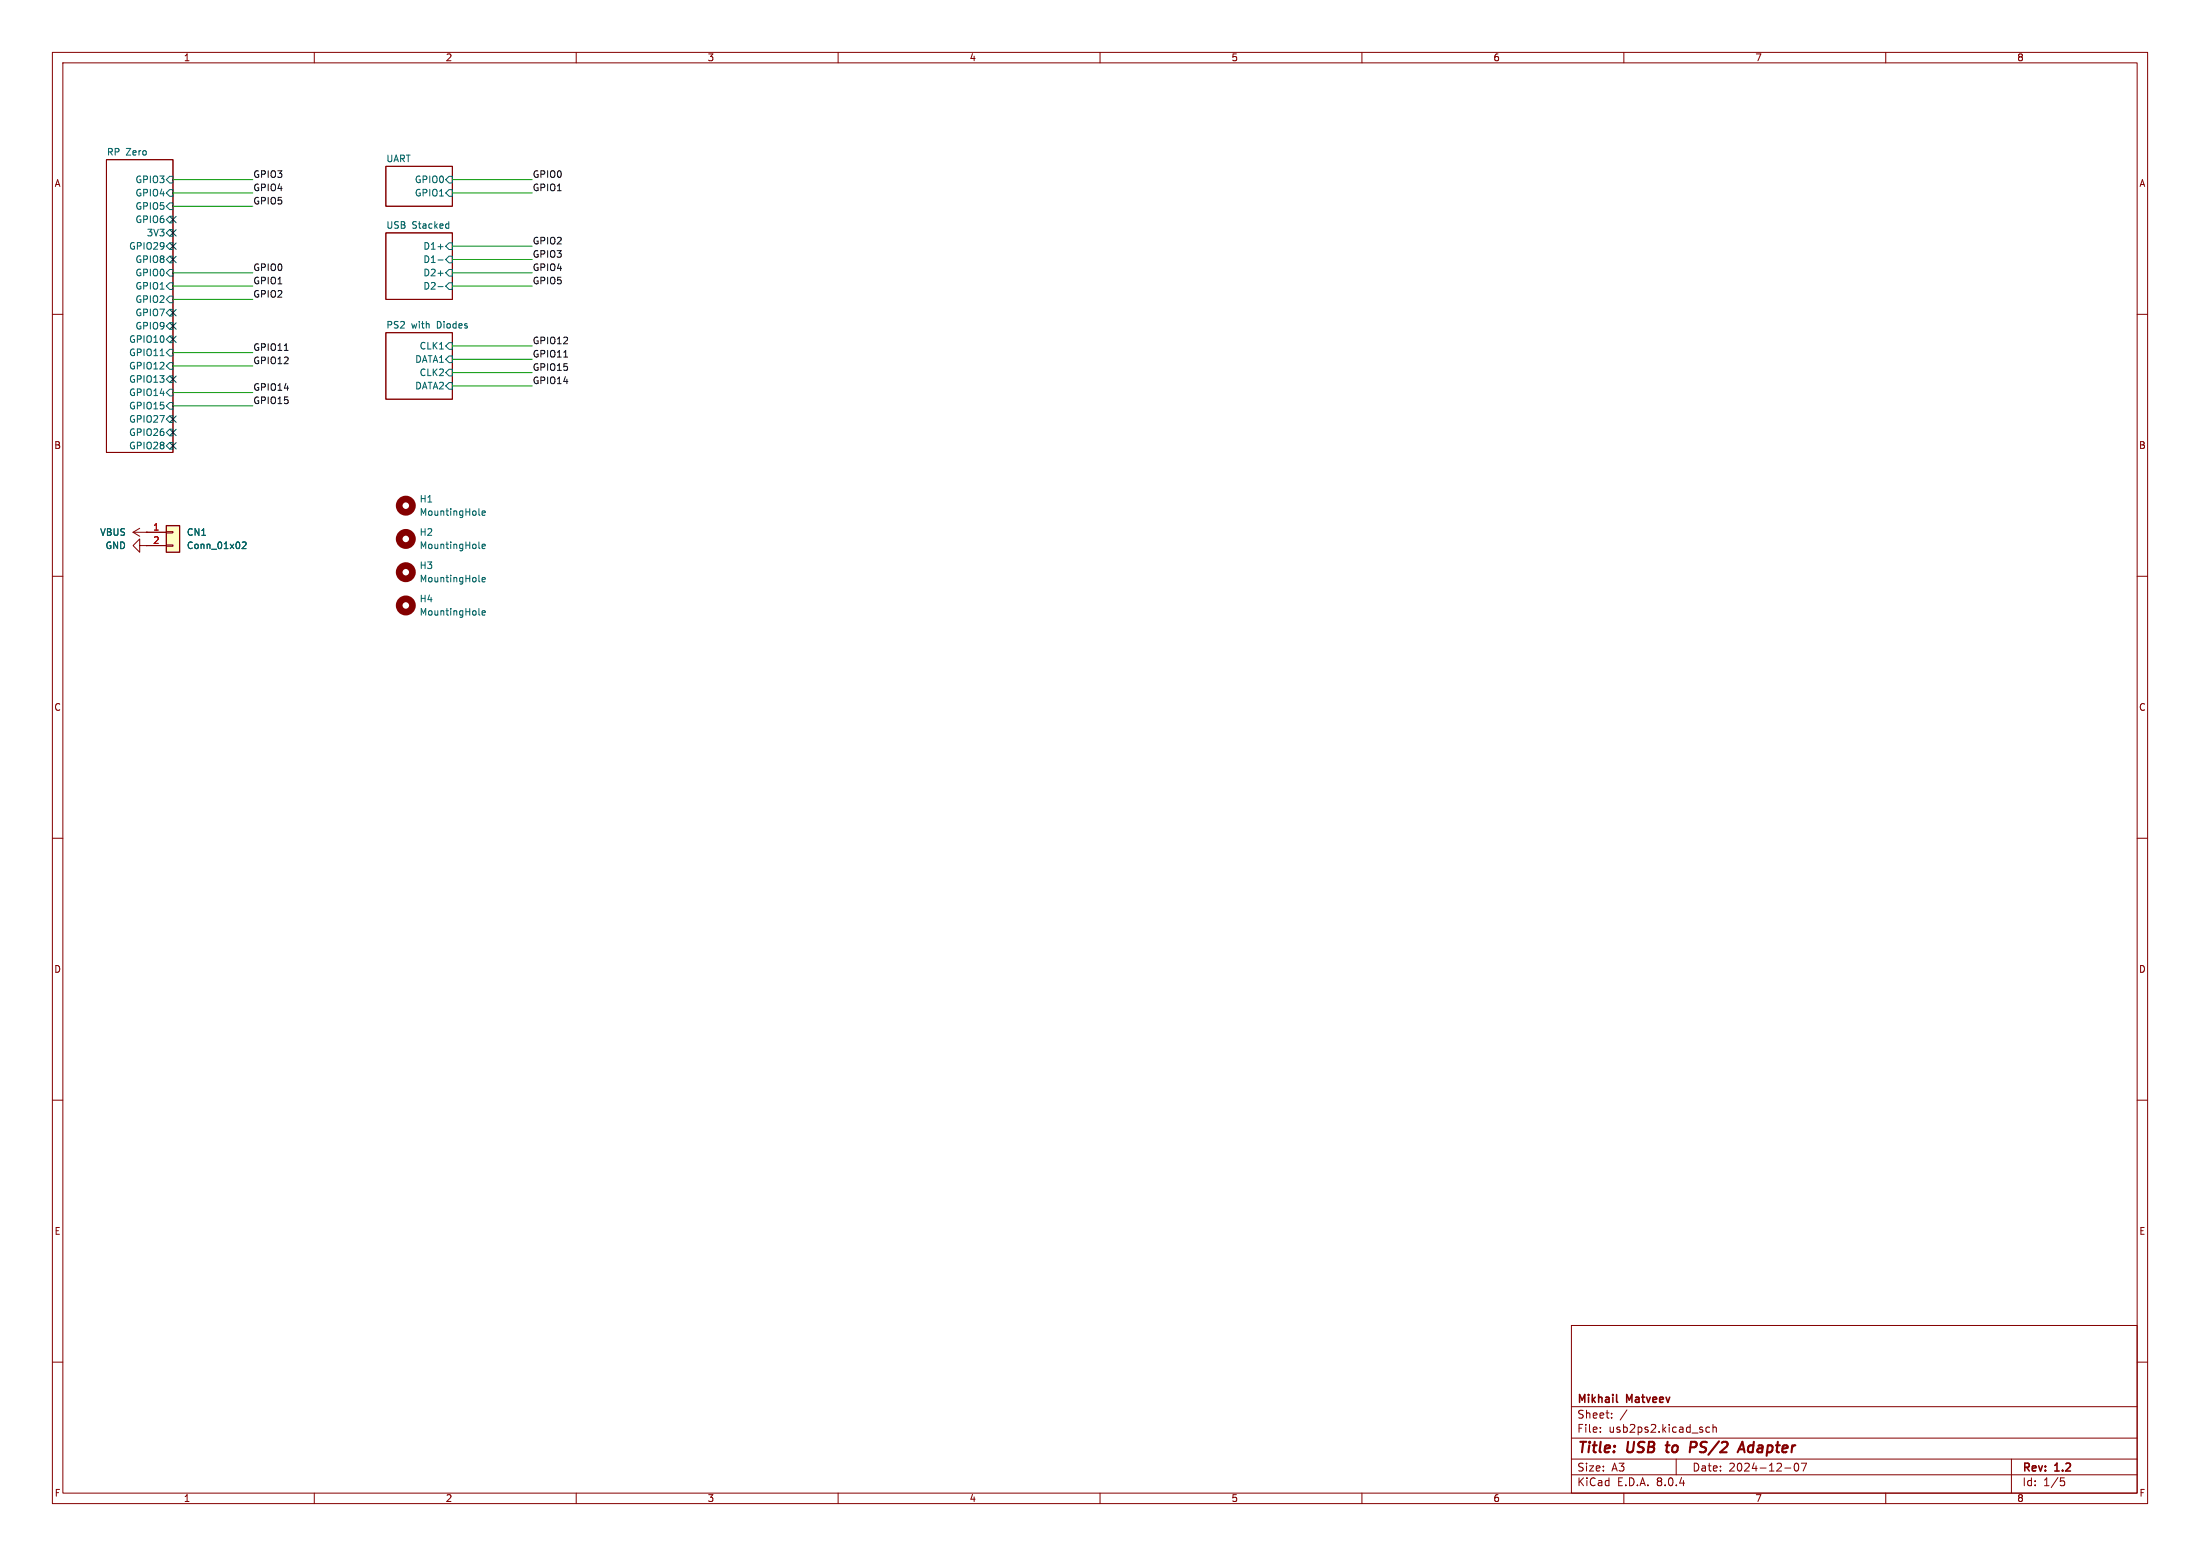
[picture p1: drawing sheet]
<svg xmlns="http://www.w3.org/2000/svg" width="420mm" height="297mm" viewBox="0 0 420 297" stroke-linecap="round" stroke-linejoin="round" font-family="sans-serif">
<g fill="none" stroke="#840000" stroke-width=".19">
<path d="M10 10h400v277h-400zM12 12h396v273h-396zM60 10v2M110 10v2M160 10v2M210 10v2M260 10v2M310 10v2M360 10v2M20.3 30.5h12.7v55.9h-12.7zM73.7 31.8h12.7v7.6h-12.7zM10 60h2"/>
<path d="M73.7 44.5h12.7v12.7h-12.7zM408 60h2M73.7 63.5h12.7v12.7h-12.7zM10 110h2M25.4 101.6l1.3 .8M25.4 101.6h2.5M26.7 104.1v-1.2l-1.3 1.2 1.3 1.3v-1.3h1.2M26.7 100.8l-1.3 .8M27.9 101.6h.1M27.9 104.1h.1M408 110h2M10 160h2"/>
<path d="M408 160h2M10 210h2M408 210h2M10 260h2M300 253h108v32h-108zM408 260h2M300 278.5h108M300 274.5h108M300 268.5h108M305.5 273.2v.2M305.5 272.5v.1M307.7 270.5v.2"/>
<path d="M307.7 269.8v.1M310.6 269.1l-1.3 1.9M320 278.5v3M326.4 272.5l-.5-.1-.2 .3 .1 .6h.6M327 272.5l.2-.1 .4 .1 .1 .9M327 271.9v1.5M342.7 279.4a.81 .81 0 0 0 .3 1.4l.2-.2 .2-.4-.2-.8M344.9 279.3l-.7 1.5M384 278.5v6.5M60 285v2M110 285v2M160 285v2"/>
<path d="M210 285v2M260 285v2M300 281.5h108M310 285v2M340.7 280.2h1.2M360 285v2M393.4 282.1h.7M393.5 282.7h.4l.3 .2-.2 .6-.5 .1"/>
</g>
<path d="M318 275.9h.7M318.3 275.2l-.2 1.7 .3 .3M323.6 275.2h-.8l-.2 2M323.7 276.2l-1 .1M331.7 277.2l.9-2 .4 2M332 276.6h.9" fill="none" stroke="#840000" stroke-width=".4"/>
<path d="M308.6 267.5l.2 .2" fill="none" stroke="#840000" stroke-width=".3"/>
<g fill="none" stroke="#006464" stroke-width=".19">
<path d="M32.4 33.7h.6v1.2h-.6l-.7-.6zM32.4 36.2h.6v1.3h-.6l-.7-.7zM32.4 38.7h.6v1.3h-.6l-.7-.6zM85.7 33.7h.7v1.2h-.7l-.6-.6zM85.7 36.2h.7v1.3h-.7l-.6-.7zM32.4 41.3h.6v1.2h-.6l-.7-.6zM32.4 43.8h.6v1.3h-.6l-.7-.6zM32.4 46.4h.6v1.2h-.6l-.7-.6zM32.4 48.9h.6v1.3h-.6l-.7-.7zM32.4 51.4h.6v1.3h-.6l-.7-.6zM32.4 54h.6v1.2h-.6l-.7-.6zM32.4 56.5h.6v1.3h-.6l-.7-.6z"/>
<path d="M32.4 59.1h.6v1.2h-.6l-.7-.6zM83.6 47.1h1M83.6 49.6h1M83.6 52.2h1M83.6 54.7h1M85.3 42.7l.4 .1M85.7 42.3v1.3M85.7 43.5l-.4 .1M85.7 46.4h.7v1.2h-.7l-.6-.6zM85.7 48.9h.7v1.3h-.7l-.6-.7zM85.7 51.4h.7v1.3h-.7l-.6-.6zM85.7 54h.7v1.2h-.7l-.6-.6z"/>
<path d="M30.6 67.9h.7M32.4 61.6h.6v1.3h-.6l-.7-.7zM32.4 64.1h.6v1.3h-.6l-.7-.6zM32.4 66.7h.6v1.2h-.6l-.7-.6zM32.4 69.2h.6v1.3h-.6l-.7-.6zM32.4 71.8h.6v1.2h-.6l-.7-.6zM32.4 74.3h.6v1.3h-.6l-.7-.7zM32.4 76.8h.6v1.3h-.6l-.7-.6zM32.4 79.4h.6v1.2h-.6l-.7-.6zM85.7 65.4h.7v1.3h-.7l-.6-.7zM85.7 67.9h.7v1.3h-.7l-.6-.6zM85.7 73h.7v1.3h-.7l-.6-.6z"/>
<path d="M85.7 70.5h.7v1.3h-.7l-.6-.7zM32.4 81.9h.6v1.3h-.6l-.7-.6zM32.4 84.5h.6v1.2h-.6l-.7-.6zM91.4 104.5l.2 .2M91.4 117.2l.2 .2M91.4 110.9l.2 .2M92 104.3l.6-.1v-.3h-.4l-.2 .2 .1 .6h.5M92 110.6l.6-.1v-.2l-.4-.1-.2 .2 .1 .6h.5M92 117l.6-.1v-.3h-.4l-.2 .2 .1 .6h.5"/>
</g>
<g fill="none" stroke="#840000" stroke-width="1.3">
<circle cx="77.5" cy="115.6" r="1.27"/>
<circle cx="77.5" cy="102.9" r="1.27"/>
<circle cx="77.5" cy="109.2" r="1.27"/>
</g>
<path d="M31.7 100.3h2.6v5.1h-2.6z" fill="#ffffc2"/>
<path d="M27.9 104.1h.1M27.9 101.6h.1M27.9 101.6h3.8M27.9 104.1h3.8M31.7 104h1.3v.3h-1.3zM31.7 101.5h1.3v.2h-1.3z" fill="none" stroke="#840000" stroke-width=".19"/>
<path d="M31.7 100.3h2.6v5.1h-2.6z" fill="none" stroke="#840000" stroke-width=".25"/>
<path d="M91.4 98.2l.2 .2M92 97.9l.6-.1v-.2l-.4-.1-.2 .2 .1 .6h.5M46.3 103.6l.4-.2 .3 .4-.8 .9h.8" fill="none" stroke="#006464" stroke-width=".19"/>
<circle cx="77.5" cy="96.5" r="1.27" fill="none" stroke="#840000" stroke-width="1.3"/>
<path d="M54.3 66.9h.7M107.6 68.2h.8" fill="none" stroke="#0f0f0f" stroke-width=".19"/>
<g fill="none" stroke="#009600" stroke-width=".19">
<path d="M33 36.8h15.3M33 34.3h15.3M33 39.4h15.3M86.4 36.8h15.2M86.4 34.3h15.2M33 57.2h15.3M33 54.6h15.3M33 52.1h15.3M86.4 54.6h15.2M86.4 52.1h15.2M86.4 49.5h15.2M86.4 47h15.2"/>
<path d="M33 74.9h15.3M33 69.9h15.3M33 67.3h15.3M33 77.5h15.3M86.4 73.7h15.2M86.4 66h15.2M86.4 68.6h15.2M86.4 71.1h15.2"/>
</g>
<g fill="none" stroke="#000084" stroke-width=".19">
<path d="M32.4 41.3l1.2 1.2M32.4 46.4l1.2 1.2M32.4 43.8l1.2 1.3M32.4 48.9l1.2 1.2M32.4 59.1l1.2 1.2M33.6 41.3l-1.2 1.2M33.6 46.4l-1.2 1.2M33.6 43.8l-1.2 1.3M33.6 48.9l-1.2 1.2M33.6 59.1l-1.2 1.2M32.4 71.8l1.2 1.2M32.4 64.2l1.2 1.2"/>
<path d="M32.4 61.6l1.2 1.2M32.4 79.4l1.2 1.2M33.6 71.8l-1.2 1.2M33.6 64.2l-1.2 1.2M33.6 61.6l-1.2 1.2M33.6 79.4l-1.2 1.2M32.4 81.9l1.2 1.3M32.4 84.5l1.2 1.2M33.6 81.9l-1.2 1.3M33.6 84.5l-1.2 1.2"/>
</g>
<g font-size="2.8" fill="#840000">
<text x="301" y="277.9">Title:</text>
<text x="310.6" y="277.9">USB</text>
<text x="319" y="277.9">to</text>
<text x="324.2" y="277.9">PS/2</text>
<text x="334.5" y="277.9">Adapter</text>
</g>
<g font-size="2.1" fill="#840000">
<text x="301" y="268.2">Mikhail</text>
<text x="310.6" y="268.2">Matveev</text>
<text x="301" y="273.7">File:</text>
<text x="301" y="271">Sheet:</text>
<text x="307.1" y="273.7">usb2ps2.kicad_sch</text>
<text x="301" y="281.1">Size:</text>
<text x="307.6" y="281.1">A3</text>
<text x="323" y="281.1">Date:</text>
<text x="330" y="281.1">2024-12-07</text>
<text x="386" y="281.3">Rev:</text>
<text x="392.4" y="281.3">1.2</text>
<text x="301" y="283.9">KiCad</text>
<text x="308.7" y="283.9">E.D.A.</text>
<text x="316.3" y="283.9">8.0.4</text>
<text x="386" y="283.9">Id:</text>
<text x="390.1" y="283.9">1/5</text>
</g>
<g font-size="1.8" fill="#840000">
<text x="35" y="11.9">1</text>
<text x="85" y="11.9">2</text>
<text x="135" y="11.9">3</text>
<text x="185" y="11.9">4</text>
<text x="235" y="11.9">5</text>
<text x="285" y="11.9">6</text>
<text x="335" y="11.9">7</text>
<text x="385" y="11.9">8</text>
<text x="10.3" y="35.9">A</text>
<text x="408.3" y="35.9">A</text>
<text x="10.3" y="85.9">B</text>
<text x="408.2" y="85.9">B</text>
<text x="10.3" y="135.9">C</text>
<text x="408.2" y="135.9">C</text>
<text x="10.3" y="185.9">D</text>
<text x="408.2" y="185.9">D</text>
<text x="10.3" y="235.9">E</text>
<text x="408.3" y="235.9">E</text>
<text x="10.3" y="285.9">F</text>
<text x="35" y="286.9">1</text>
<text x="85" y="286.9">2</text>
<text x="135" y="286.9">3</text>
<text x="185" y="286.9">4</text>
<text x="235" y="286.9">5</text>
<text x="285" y="286.9">6</text>
<text x="335" y="286.9">7</text>
<text x="385" y="286.9">8</text>
<text x="408.3" y="285.9">F</text>
</g>
<g font-size="1.8" fill="#006464">
<text x="20.3" y="29.8">RP</text>
<text x="24" y="29.8">Zero</text>
<text x="25.8" y="35.2">GPIO3</text>
<text x="73.7" y="31">UART</text>
<text x="79.1" y="35.2">GPIO0</text>
<text x="25.8" y="37.7">GPIO4</text>
<text x="25.8" y="40.2">GPIO5</text>
<text x="79.1" y="37.7">GPIO1</text>
<text x="24.6" y="47.9">GPIO29</text>
<text x="25.8" y="42.8">GPIO6</text>
<text x="27.9" y="45.3">3V3</text>
<text x="73.7" y="43.7">USB</text>
<text x="78.6" y="43.7">Stacked</text>
<text x="80.7" y="47.9">D1+</text>
<text x="25.8" y="50.4">GPIO8</text>
<text x="25.8" y="52.9">GPIO0</text>
<text x="80.7" y="50.4">D1-</text>
<text x="80.7" y="52.9">D2+</text>
<text x="25.8" y="55.5">GPIO1</text>
<text x="25.8" y="58">GPIO2</text>
<text x="80.7" y="55.5">D2-</text>
<text x="24.6" y="65.6">GPIO10</text>
<text x="25.8" y="60.6">GPIO7</text>
<text x="25.8" y="63.1">GPIO9</text>
<text x="73.7" y="62.8">PS2</text>
<text x="78.5" y="62.8">with</text>
<text x="83.5" y="62.8">Diodes</text>
<text x="24.6" y="68.2">GPIO11</text>
<text x="24.6" y="70.7">GPIO12</text>
<text x="79.2" y="69.4">DATA1</text>
<text x="80" y="66.9">CLK1</text>
<text x="80" y="72">CLK2</text>
<text x="24.6" y="73.3">GPIO13</text>
<text x="24.6" y="75.8">GPIO14</text>
<text x="79.2" y="74.5">DATA2</text>
<text x="24.6" y="78.3">GPIO15</text>
<text x="24.6" y="83.4">GPIO26</text>
<text x="24.6" y="80.9">GPIO27</text>
<text x="24.6" y="86">GPIO28</text>
<text x="80" y="96.1">H1</text>
<text x="80" y="98.7">MountingHole</text>
<text x="19" y="102.5">VBUS</text>
<text x="20" y="105">GND</text>
<text x="35.6" y="105">Conn_01x02</text>
<text x="35.6" y="102.5">CN1</text>
<text x="80" y="102.5">H2</text>
<text x="80" y="105">MountingHole</text>
<text x="80" y="108.8">H3</text>
<text x="80" y="111.4">MountingHole</text>
<text x="80" y="115.2">H4</text>
<text x="80" y="117.7">MountingHole</text>
</g>
<g font-size="1.8" fill="#0f0f0f">
<text x="48.3" y="34">GPIO3</text>
<text x="101.6" y="34">GPIO0</text>
<text x="48.3" y="36.6">GPIO4</text>
<text x="48.3" y="39.1">GPIO5</text>
<text x="101.6" y="36.6">GPIO1</text>
<text x="101.6" y="46.7">GPIO2</text>
<text x="48.3" y="51.8">GPIO0</text>
<text x="101.6" y="51.8">GPIO4</text>
<text x="101.6" y="49.3">GPIO3</text>
<text x="48.3" y="54.3">GPIO1</text>
<text x="48.3" y="56.9">GPIO2</text>
<text x="101.6" y="54.3">GPIO5</text>
<text x="101.6" y="65.8">GPIO12</text>
<text x="48.3" y="67">GPIO11</text>
<text x="48.3" y="69.6">GPIO12</text>
<text x="101.6" y="68.3">GPIO11</text>
<text x="101.6" y="70.9">GPIO15</text>
<text x="48.3" y="77.2">GPIO15</text>
<text x="48.3" y="74.7">GPIO14</text>
<text x="101.6" y="73.4">GPIO14</text>
</g>
<g font-size="1.8" fill="#a90000">
<text x="29.1" y="101.3">1</text>
<text x="29.1" y="103.9">2</text>
</g>
</svg>
